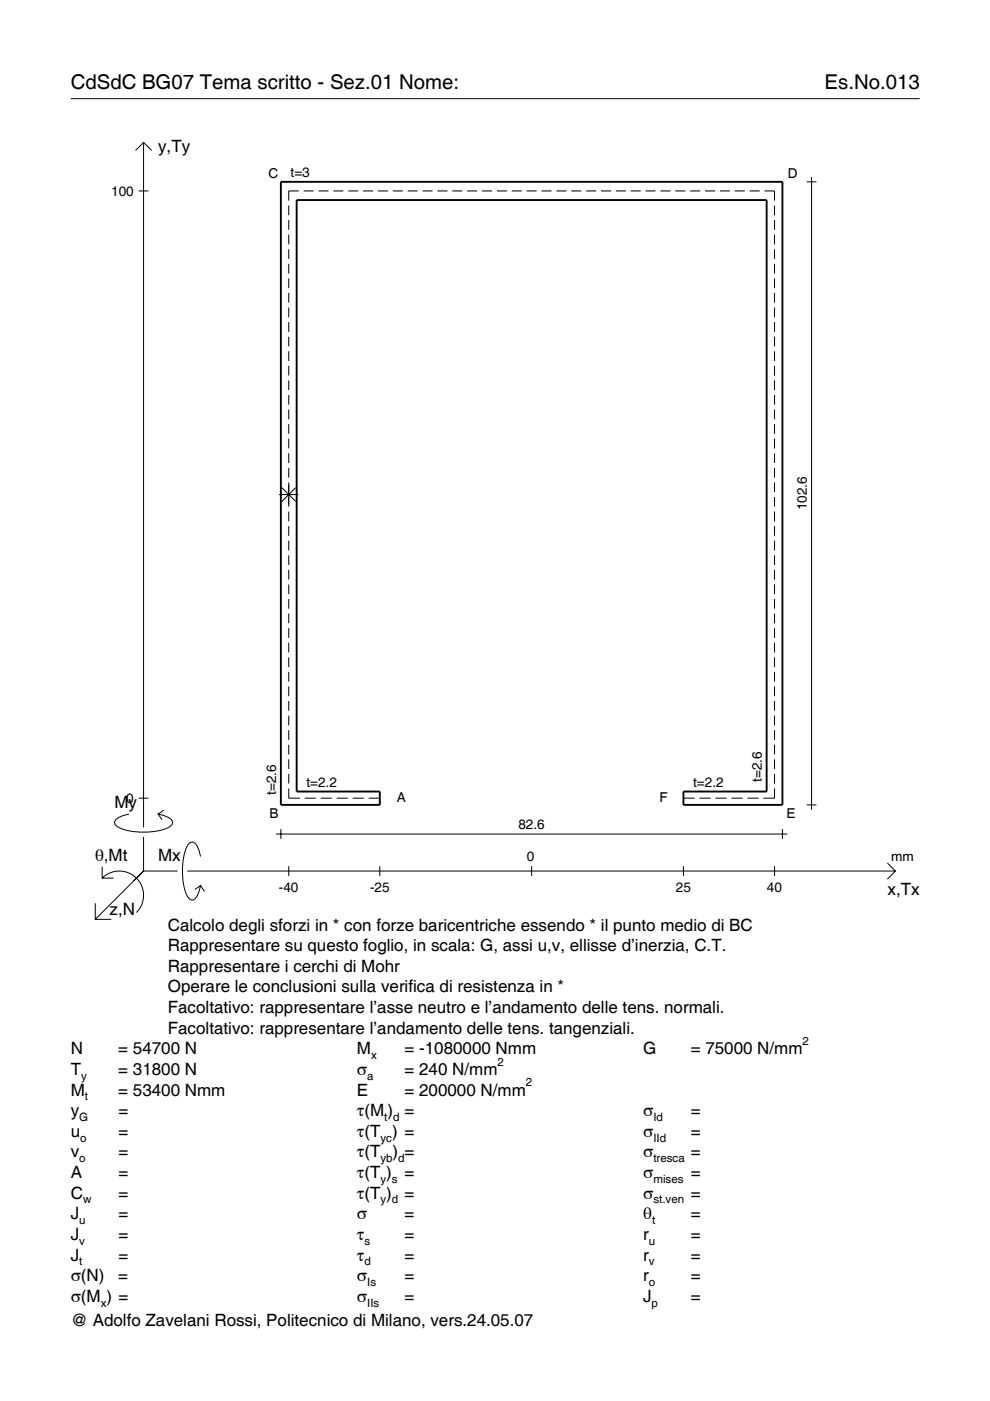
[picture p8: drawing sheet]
<svg xmlns="http://www.w3.org/2000/svg" width="210mm" height="297mm" viewBox="0 0 210 297" stroke-linecap="round" stroke-linejoin="round" font-family="sans-serif">
<g fill="none" stroke="#000" stroke-width=".21">
<path d="M15 20.9h180M28.7 31.9l1.7-1.7 1.8 1.7M30.4 30.2v145.2M171 38.6h2.1M172.1 37.5v134.2M29.4 40.5h2.1M61.2 43.6v2M61.2 46.7v2M61.2 49.8v2M61.2 52.8v2.1M61.2 55.9v2.1M61.2 59v2.1"/>
<path d="M63.3 40.5h-2.1v2M64.4 40.5h2.1M67.5 40.5h2.1M70.7 40.5h2.1M73.8 40.5h2.1M77 40.5h2.1M80.1 40.5h2.2M83.3 40.5h2.1M86.4 40.5h2.2M89.6 40.5h2.1M92.7 40.5h2.2M95.9 40.5h2.1"/>
<path d="M99 40.5h2.2M102.2 40.5h2.1M105.4 40.5h2.1M108.5 40.5h2.1M111.7 40.5h2.1M114.8 40.5h2.1M118 40.5h2.1M121.1 40.5h2.1M124.3 40.5h2.1M127.4 40.5h2.1M130.6 40.5h2.1M133.7 40.5h2.1"/>
<path d="M136.9 40.5h2.1M140 40.5h2.1M143.2 40.5h2.1M146.3 40.5h2.2M149.5 40.5h2.1M152.6 40.5h2.2M155.8 40.5h2.1M158.9 40.5h2.2M162.1 40.5h2.1v2M164.2 43.6v2M164.2 46.7v2M164.2 49.8v2"/>
<path d="M164.2 52.8v2.1M164.2 55.9v2.1M164.2 59v2.1M61.2 62.1v2.1M61.2 65.2v2.1M61.2 68.3v2.1M61.2 71.4v2M61.2 74.5v2M61.2 77.6v2M164.2 62.1v2.1M164.2 65.2v2.1M164.2 68.3v2.1"/>
<path d="M164.2 71.4v2M164.2 74.5v2M164.2 77.6v2M61.2 80.7v2M61.2 83.7v2.1M61.2 86.8v2.1M61.2 89.9v2.1M61.2 93v2.1M61.2 96.1v2.1M61.2 99.2v2.1M164.2 80.7v2M164.2 83.7v2.1"/>
<path d="M164.2 86.8v2.1M164.2 89.9v2.1M164.2 93v2.1M164.2 96.1v2.1M164.2 99.2v2.1M59.2 104.9h4.1M59.8 103.4l2.9 2.9M61.2 102.3v5.1M61.2 108.5v2M61.2 111.6v2M61.2 114.6v2.1M61.2 117.7v2.1"/>
<path d="M62.7 103.4l-2.9 2.9M164.2 102.3v2M164.2 105.4v2M164.2 108.5v2M164.2 111.6v2M164.2 114.6v2.1M164.2 117.7v2.1M61.2 120.8v2.1M61.2 123.9v2.1M61.2 127v2.1M61.2 130.1v2.1M61.2 133.2v2"/>
<path d="M61.2 136.3v2M61.2 139.4v2M164.2 120.8v2.1M164.2 123.9v2.1M164.2 127v2.1M164.2 130.1v2.1M164.2 133.2v2M164.2 136.3v2M164.2 139.4v2M61.2 142.5v2M61.2 145.5v2.1M61.2 148.6v2.1"/>
<path d="M61.2 151.7v2.1M61.2 154.8v2.1M61.2 157.9v2.1M164.2 142.5v2M164.2 145.5v2.1M164.2 148.6v2.1M164.2 151.7v2.1M164.2 154.8v2.1M164.2 157.9v2.1M27.3 172.6a3.6 3.6 0 0 0-3 1.7l.1 .5a5.7 5.7 0 0 0 3.8 1.5 13.3 13.3 0 0 0 7.8-1l.5-.5 .1-.5a3.6 3.6 0 0 0-3.1-1.7l.8 1.2M29.4 169.2h2.1M30.4 177.5v7.2"/>
<path d="M34.7 171.8l-1.2 .8M58.5 176.8h108.4M59.5 175.8v2.1M61.2 167.2v2h2.4M61.2 161v2.1M61.2 164.1v2M64.6 169.2h2.4M68 169.2h2.4M71.4 169.2h2.3M74.8 169.2h2.3M78.2 169.2h2.3M144.9 169.2h2.4"/>
<path d="M148.3 169.2h2.4M151.7 169.2h2.3M155.1 169.2h2.3M158.5 169.2h2.3M164.2 167.2v2h-2.3M164.2 161v2.1M164.2 164.1v2M165.9 175.8v2.1M171 170.7h2.1M20.2 191.5v3.4h3.4M21.7 186.2a5.1 5.1 0 0 1 7.2 0 5.1 5.1 0 0 1 0 7.3M21.7 183.8v2.4h2.4"/>
<path d="M30.4 184.7l-10.2 10.2M30.4 184.7l-2 2M30.4 184.7h7.2M39.7 184.7h150.1M42.5 181.6a3.6 3.6 0 0 0-1.7-3.1l-.5 .1a5.7 5.7 0 0 0-1.5 3.8 13.3 13.3 0 0 0 1 7.8l.5 .5 .5 .2a3.6 3.6 0 0 0 1.7-3.1l-1.2 .8M42.5 187.8l.8 1.2M61.2 183.7v2M80.5 183.7v2M112.7 183.7v2M144.9 183.7v2M164.2 183.7v2M188.1 183l1.7 1.7-1.7 1.7"/>
</g>
<path d="M59.5 38.6h106.4v132.1h-21v-2.9h17.6v-125.4h-99.6v125.4h17.6v2.9h-21z" fill="none" stroke="#000" stroke-width=".4"/>
<g font-size="4.3">
<text x="15" y="18.9">CdSdC BG07 Tema scritto - Sez.01 Nome:</text>
<text x="174.8" y="18.9">Es.No.013</text>
</g>
<g font-size="3.6">
<text x="33.5" y="32.3">y,Ty</text>
<text x="24.3" y="171.3">My</text>
<text x="20.1" y="182.6">θ,Mt</text>
<text x="33.5" y="182.6">Mx</text>
<text x="188.2" y="189.8">x,Tx</text>
<text x="23.2" y="193.9">z,N</text>
<text x="35.6" y="197.3">Calcolo degli sforzi in * con forze baricentriche essendo * il punto medio di BC</text>
<text x="35.6" y="201.7">Rappresentare su questo foglio, in scala: G, assi u,v, ellisse d’inerzia, C.T.</text>
<text x="35.6" y="206">Rappresentare i cerchi di Mohr</text>
<text x="35.6" y="210.4">Operare le conclusioni sulla verifica di resistenza in *</text>
<text x="35.6" y="214.8">Facoltativo: rappresentare l’asse neutro e l’andamento delle tens. normali.</text>
<text x="35.6" y="219.2">Facoltativo: rappresentare l’andamento delle tens. tangenziali.</text>
<text x="15" y="223.5">N</text>
<text x="15" y="227.9">T</text>
<text x="25.1" y="223.5">= 54700 N</text>
<text x="25.1" y="227.9">= 31800 N</text>
<text x="75.7" y="227.9">σ</text>
<text x="75.7" y="223.5">M</text>
<text x="85.8" y="223.5">= -1080000 Nmm</text>
<text x="85.8" y="227.9">= 240 N/mm</text>
<text x="136.4" y="223.5">G</text>
<text x="146.5" y="223.5">= 75000 N/mm</text>
<text x="15" y="232.3">M</text>
<text x="25.1" y="232.3">= 53400 Nmm</text>
<text x="75.7" y="232.3">E</text>
<text x="85.8" y="232.3">= 200000 N/mm</text>
<text x="15" y="236.7">y</text>
<text x="25.1" y="236.7">=</text>
<text x="75.7" y="236.7">τ(M ) =</text>
<text x="136.4" y="236.7">σ</text>
<text x="146.5" y="236.7">=</text>
<text x="15" y="241">u</text>
<text x="15" y="245.4">v</text>
<text x="25.1" y="241">=</text>
<text x="25.1" y="245.4">=</text>
<text x="75.7" y="241">τ(T ) =</text>
<text x="75.7" y="245.4">τ(T</text>
<text x="83.3" y="245.4">) =</text>
<text x="136.4" y="241">σ</text>
<text x="136.4" y="245.4">σ</text>
<text x="146.5" y="241">=</text>
<text x="146.5" y="245.4">=</text>
<text x="15" y="249.8">A</text>
<text x="25.1" y="249.8">=</text>
<text x="75.7" y="249.8">τ(T )</text>
<text x="85.8" y="249.8">=</text>
<text x="136.4" y="249.8">σ</text>
<text x="146.5" y="249.8">=</text>
<text x="15" y="254.2">C</text>
<text x="25.1" y="254.2">=</text>
<text x="75.7" y="254.2">τ(T )</text>
<text x="85.8" y="254.2">=</text>
<text x="136.4" y="254.2">σ</text>
<text x="146.5" y="254.2">=</text>
<text x="15" y="258.5">J</text>
<text x="15" y="262.9">J</text>
<text x="25.1" y="258.5">=</text>
<text x="25.1" y="262.9">=</text>
<text x="75.7" y="258.5">σ</text>
<text x="75.7" y="262.9">τ</text>
<text x="85.8" y="258.5">=</text>
<text x="85.8" y="262.9">=</text>
<text x="136.4" y="258.5">θ</text>
<text x="136.4" y="262.9">r</text>
<text x="146.5" y="258.5">=</text>
<text x="146.5" y="262.9">=</text>
<text x="15" y="267.3">J</text>
<text x="25.1" y="267.3">=</text>
<text x="75.7" y="267.3">τ</text>
<text x="85.8" y="267.3">=</text>
<text x="136.4" y="267.3">r</text>
<text x="146.5" y="267.3">=</text>
<text x="15" y="271.7">σ(N)</text>
<text x="25.1" y="271.7">=</text>
<text x="75.7" y="271.7">σ</text>
<text x="85.8" y="271.7">=</text>
<text x="136.4" y="271.7">r</text>
<text x="146.5" y="271.7">=</text>
<text x="15" y="276">σ(M ) =</text>
<text x="15" y="281.2">@ Adolfo Zavelani Rossi, Politecnico di Milano, vers.24.05.07</text>
<text x="75.7" y="276">σ</text>
<text x="85.8" y="276">=</text>
<text x="136.4" y="276">J</text>
<text x="146.5" y="276">=</text>
</g>
<g font-size="2.9">
<text x="23.6" y="41.5">100</text>
<text x="56.9" y="37.8">C</text>
<text x="61.6" y="37.5">t=3</text>
<text x="167" y="37.8">D</text>
<text x="171" y="108.2" transform="rotate(-90 171 108.2)">102.6</text>
<text x="65" y="166.8">t=2.2</text>
<text x="147" y="166.8">t=2.2</text>
<text x="161.5" y="165.8" transform="rotate(-90 161.5 165.8)">t=2.6</text>
<text x="26.8" y="170.2">0</text>
<text x="57.1" y="173.5">B</text>
<text x="58.5" y="168.6" transform="rotate(-90 58.5 168.6)">t=2.6</text>
<text x="84.1" y="170.1">A</text>
<text x="139.8" y="170.1">F</text>
<text x="166.8" y="173.5">E</text>
<text x="109.9" y="175.8">82.6</text>
<text x="111.7" y="182.6">0</text>
<text x="189" y="182.6">mm</text>
<text x="59.1" y="189.1">-40</text>
<text x="78.4" y="189.1">-25</text>
<text x="143.3" y="189.1">25</text>
<text x="162.6" y="189.1">40</text>
</g>
<g font-size="2.4">
<text x="170.2" y="221.5">2</text>
<text x="78.7" y="224.5">x</text>
<text x="105.5" y="225.9">2</text>
<text x="17.2" y="228.9">y</text>
<text x="18" y="233.3">t</text>
<text x="77.9" y="228.9">a</text>
<text x="111.5" y="230.3">2</text>
<text x="16.8" y="237.7">G</text>
<text x="81.5" y="237.7">t d</text>
<text x="138.5" y="237.7">Id</text>
<text x="17" y="242">o</text>
<text x="80.7" y="242">yc</text>
<text x="138.5" y="242">IId</text>
<text x="16.8" y="246.4">o</text>
<text x="80.7" y="246.4">yb d</text>
<text x="80.7" y="250.8">y s</text>
<text x="138.5" y="246.4">tresca</text>
<text x="138.5" y="250.8">mises</text>
<text x="17.6" y="255.2">w</text>
<text x="80.7" y="255.2">y d</text>
<text x="138.5" y="255.2">st.ven</text>
<text x="16.8" y="259.5">u</text>
<text x="16.8" y="263.9">v</text>
<text x="77.3" y="263.9">s</text>
<text x="137.6" y="263.9">u</text>
<text x="138.2" y="259.5">t</text>
<text x="16.8" y="268.3">t</text>
<text x="77.3" y="268.3">d</text>
<text x="137.6" y="268.3">v</text>
<text x="77.9" y="272.7">Is</text>
<text x="137.6" y="272.7">o</text>
<text x="21.4" y="277">x</text>
<text x="77.9" y="277">IIs</text>
<text x="138.2" y="277">p</text>
</g>
</svg>
